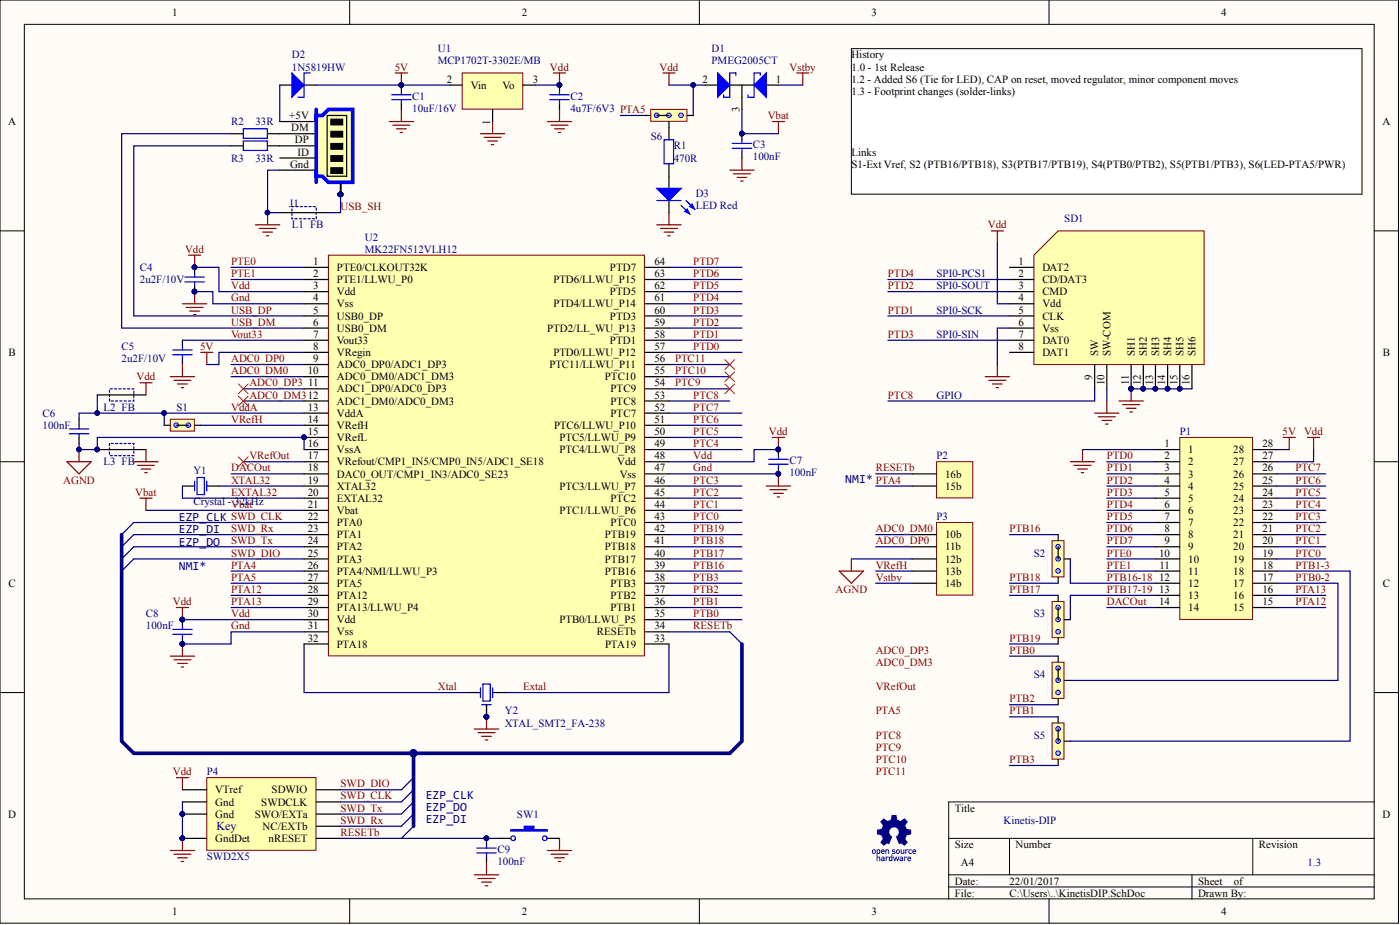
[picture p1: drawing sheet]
# Altium project KinetisDIP.PrjPCB
1 sheet, 36 parts. Net scope: global (net labels, ports and power ports of the same name join across sheets).
Board file: KinetisDIP.PcbDoc

## Sheet KinetisDIP.SchDoc: Kinetis-DIP
size A4; Revision: 1.3

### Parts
C1  10uF/16V  [CCNP2012-0805]
C2  4u7F/6V3  [CCNP1608-0603]
C3  100nF  [CCNP1608-0603]
C4  2u2F/10V  [CCNP1608-0603]
C5  2u2F/10V  [CCNP1608-0603]
C6  100nF  [CCNP1608-0603]
C7  100nF  [CCNP1608-0603]
C8  100nF  [CCNP1608-0603]
C9  100nF  [CCNP1608-0603]
D1  PMEG2005CT  [SOT23]
D2  1N5819HW  [SOD-123]
D3  LED Red  [LED1608-0603-RED]
J1  USB_MICRO_B_CONNECTOR  [MOLEX - 47346-0001]  (value not drawn)
L1  FB  [CR1608-0603]
L2  FB  [CR1608-0603]
L3  FB  [CR1608-0603]
Logo  OSHW Logo  [OSHW]  (value not drawn)  (no BOM)
P1  WDIP-28-0.6  [WDIP-28-0.6]  (value not drawn)  (no BOM)
P2  Header 2  [HDR1X2]  (value not drawn)  (no BOM)
P3  Header 5  [HDR1X5]  (value not drawn)  (no BOM)
P4  SWD2X5  [SWD-2x5]
R1  470R  [CR1608-0603]
R2  33R  [CR1608-0603]
R3  33R  [CR1608-0603]
S1  LinkClosed  [SolderBridge(Closed)]  (value not drawn)  (net tie, no BOM)
S2  Link3Closed  [SolderBridge3(Closed)]  (value not drawn)  (net tie, no BOM)
S3  Link3Closed  [SolderBridge3(Closed)]  (value not drawn)  (net tie, no BOM)
S4  Link3Closed  [SolderBridge3(Closed)]  (value not drawn)  (net tie, no BOM)
S5  Link3Closed  [SolderBridge3(Closed)]  (value not drawn)  (net tie, no BOM)
S6  Link3Closed  [SolderBridge3(Closed)]  (value not drawn)  (net tie, no BOM)
SD1  SD_Socket2  [SDCARD_MICRO - MOLEX 504077-1891]  (value not drawn)
SW1  SW-PB-SMT-B3U  [SW_SMT_PB2-B3U]  (value not drawn)
U1  MCP1702T-3302E/MB  [SOT-89]
U2  MK22FN512VLH12  [TSQFP50P1200X1200-64N]
Y1  Crystal - 32kHz  [crystal_can]
Y2  XTAL_SMT2_FA-238  [Crystal_SMT - EPSON-FA-238]

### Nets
5V: C1.2 D2.2(K) P1.28 U1.2(Vin) U2.8(VRegin)
AGND: C6.2 L3.2 P3.3(12b) U2.15(VRefL) U2.16(VssA)
Gnd: C1.1 C2.2 C3.2 C4.1 C5.1 C7.2 C8.2 C9.2 D3.K J1.G(USBGnd) L1.1 L3.1 P1.1 P4.3(Gnd) P4.5(Gnd) P4.9(GndDet) SD1.6(Vss) SD1.10(SW-COM) SD1.11(SH1) SD1.12(SH2) SD1.13(SH3) SD1.14(SH4) SD1.15(SH5) SD1.16(SH6) SW1.2 U1.1(Gnd) U2.4(Vss) U2.31(Vss) U2.47(Vss) Y2.2(Gnd) Y2.4(Gnd)
Vbat: C3.1 D1.3(K) U2.21(Vbat)
Vdd: C2.1 C4.2 C7.1 C8.1 D1.2(A2) L2.1 P1.27 P4.1(VTref) S6.3 SD1.4(Vdd) U1.3(Vo) U2.3(Vdd) U2.30(Vdd) U2.48(Vdd)
Vstby: D1.1(A1) P3.5(14b)
ADC0_DM0: P3.1(10b) U2.10(ADC0_DM0/ADC1_DM3)
ADC0_DM3: U2.12(ADC1_DM0/ADC0_DM3)
ADC0_DP0: P3.2(11b) U2.9(ADC0_DP0/ADC1_DP3)
ADC0_DP3: U2.11(ADC1_DP0/ADC0_DP3)
DACOut: P1.14 U2.18(DAC0_OUT/CMP1_IN3/ADC0_SE23)
Extal: U2.33(PTA19) Y2.3(OSC2)
EXTAL32: U2.20(EXTAL32) Y1.2(OSC2)
PTA4: P2.2(15b) U2.26(PTA4/NMI/LLWU_P3)
PTA5: S6.1 U2.27(PTA5)
PTA12: P1.15 U2.28(PTA12)
PTA13: P1.16 U2.29(PTA13/LLWU_P4)
PTB0: S4.1 U2.35(PTB0/LLWU_P5)
PTB0-2: P1.17 S4.2
PTB1: S5.1 U2.36(PTB1)
PTB1-3: P1.18 S5.2
PTB2: S4.3 U2.37(PTB2)
PTB3: S5.3 U2.38(PTB3)
PTB16: S2.1 U2.39(PTB16)
PTB16-18: P1.12 S2.2
PTB17: S3.1 U2.40(PTB17)
PTB17-19: P1.13 S3.2
PTB18: S2.3 U2.41(PTB18)
PTB19: S3.3 U2.42(PTB19)
PTC0: P1.19 U2.43(PTC0)
PTC1: P1.20 U2.44(PTC1/LLWU_P6)
PTC2: P1.21 U2.45(PTC2)
PTC3: P1.22 U2.46(PTC3/LLWU_P7)
PTC4: P1.23 U2.49(PTC4/LLWU_P8)
PTC5: P1.24 U2.50(PTC5/LLWU_P9)
PTC6: P1.25 U2.51(PTC6/LLWU_P10)
PTC7: P1.26 U2.52(PTC7)
PTC8: SD1.9(SW) U2.53(PTC8)
PTC9: U2.54(PTC9)
PTC10: U2.55(PTC10)
PTC11: U2.56(PTC11/LLWU_P11)
PTD0: P1.2 U2.57(PTD0/LLWU_P12)
PTD1: P1.3 SD1.5(CLK) U2.58(PTD1)
PTD2: P1.4 SD1.3(CMD) U2.59(PTD2/LL_WU_P13)
PTD3: P1.5 SD1.7(DAT0) U2.60(PTD3)
PTD4: P1.6 SD1.2(CD/DAT3) U2.61(PTD4/LLWU_P14)
PTD5: P1.7 U2.62(PTD5)
PTD6: P1.8 U2.63(PTD6/LLWU_P15)
PTD7: P1.9 U2.64(PTD7)
PTE0: P1.10 U2.1(PTE0/CLKOUT32K)
PTE1: P1.11 U2.2(PTE1/LLWU_P0)
RESETb: C9.1 P2.1(16b) P4.10(nRESET) SW1.1 U2.34(RESETb)
SWD_CLK: P4.4(SWDCLK) U2.22(PTA0)
SWD_DIO: P4.2(SDWIO) U2.25(PTA3)
SWD_Rx: P4.8(NC/EXTb) U2.23(PTA1)
SWD_Tx: P4.6(SWO/EXTa) U2.24(PTA2)
USB_DM: R2.2 U2.6(USB0_DM)
USB_DP: R3.2 U2.5(USB0_DP)
USB_SH: J1.S1(USBShd) J1.S2(USBShd) J1.S3(USBShd) J1.S4(USBShd) J1.S5(USBShd) J1.S6(USBShd) L1.2
VddA: C6.1 L2.2 S1.1 U2.13(VddA)
Vout33: C5.2 U2.7(Vout33)
VRefH: P3.4(13b) S1.2 U2.14(VRefH)
VRefOut: U2.17(VRefout/CMP1_IN5/CMP0_IN5/ADC1_SE18)
Xtal: U2.32(PTA18) Y2.1(OSC1)
XTAL32: U2.19(XTAL32) Y1.1(OSC1)
NetD2_1: D2.1(A) J1.VBUS(USB+5v)
NetD3_A: D3.A R1.1
NetJ1_D+: J1.D+(USBDP) R3.1
NetJ1_D-: J1.D-(USBDM) R2.1
NetR1_2: R1.2 S6.2

Not connected (* = marked no-connect by the designer): J1 ID(USB_ID); SD1 1(DAT2) 8(DAT1)

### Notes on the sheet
- History
  1.0 - 1st Release
  1.2 - Added S6 (Tie for LED), CAP on reset, moved regulator, minor component moves
  1.3 - Footprint changes (solder-links)
  Links
  S1-Ext Vref, S2 (PTB16/PTB18), S3(PTB17/PTB19), S4(PTB0/PTB2), S5(PTB1/PTB3), S6(LED-PTA5/PWR)
- (near SD1) SPI0-PCS1
- (near SD1) SPI0-SOUT
- SPI0-SCK
- SPI0-SIN
- GPIO
- (near Y1) EZP_CLK
- NMI*
- (near Y1) EZP_DI
- EZP_DO
- EZP_CLK
- (near C9) EZP_DI
- Labels drawn without touching a wire or pin: ADC0_DM3, ADC0_DP3, PTA5, PTC8, PTC9, PTC10, PTC11, VRefOut
